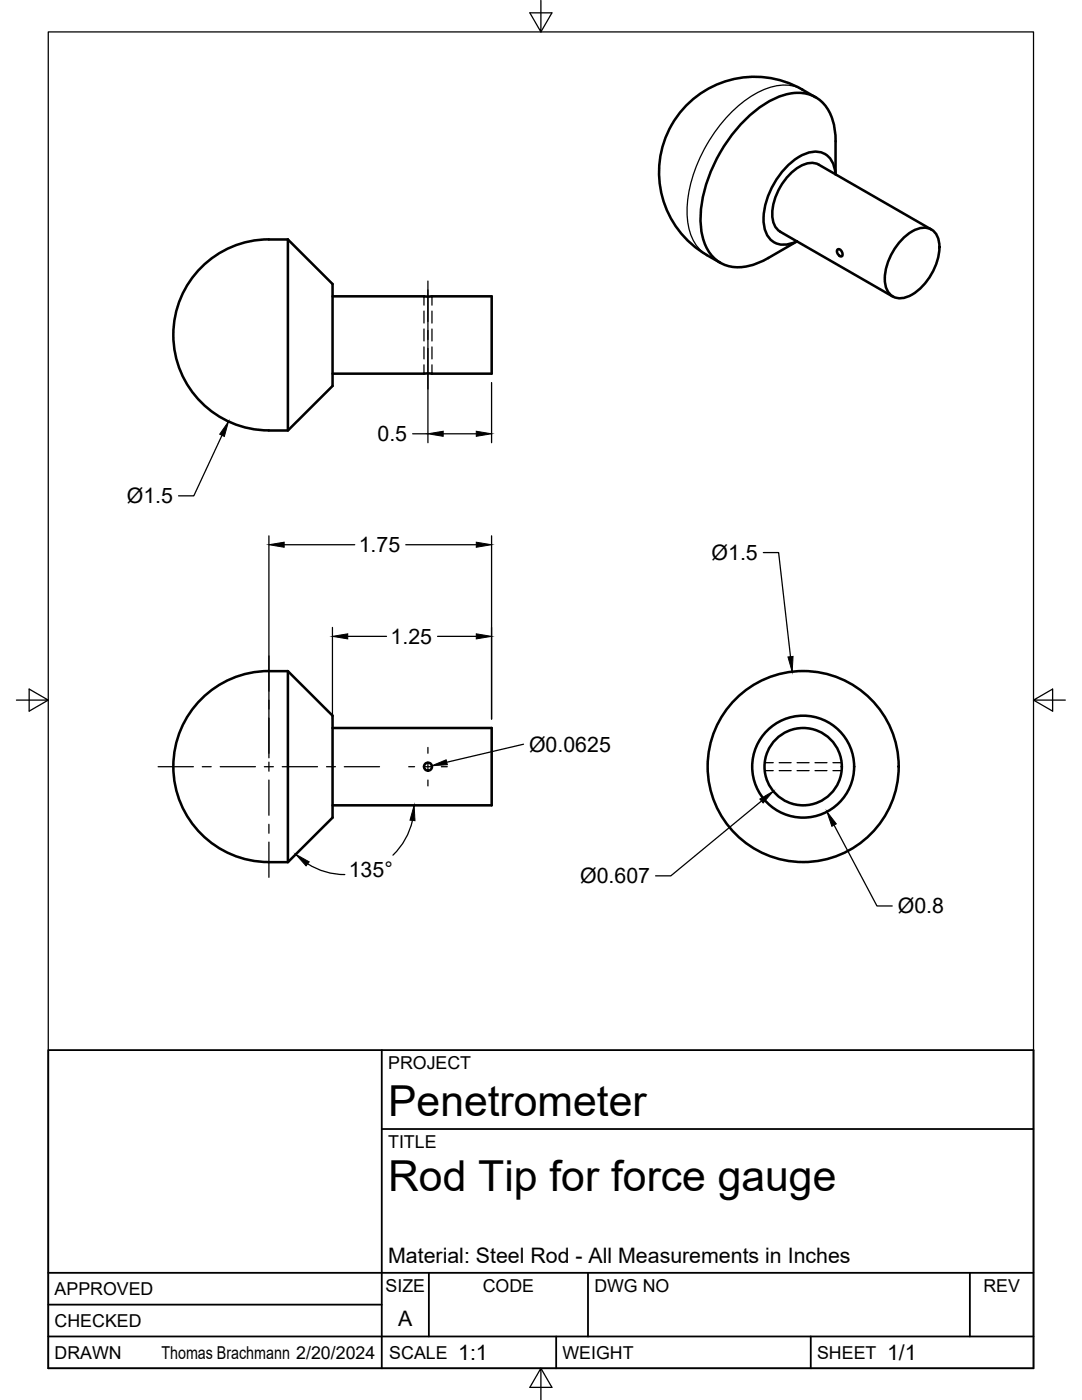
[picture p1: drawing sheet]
<svg xmlns="http://www.w3.org/2000/svg" width="216mm" height="279mm" viewBox="0 0 216 279" stroke-linecap="round" stroke-linejoin="round" font-family="sans-serif">
<!-- layer: Visible -->
<g fill="none" stroke="#000" stroke-width=".51">
<path d="M162.8 19.4a21.2 21.2 0 0 0-12.4-4.1 19.1 19.1 0 0 0-18.3 14.2 19.1 19.1 0 0 0 9 21.4M166.7 34.8a4.3 4.3 0 0 0-3.5-4.5 8.3 8.3 0 0 0-6.5 3.3 15.4 15.4 0 0 0-4.3 11.1 4.1 4.1 0 0 0 5.6 3.9l1-.5M166.7 34.8v-6.6a10 10 0 0 0-3.3-8.4 8.3 8.3 0 0 0-8.3-.4 26.9 26.9 0 0 0-12.9 13.9 22.7 22.7 0 0 0-2.1 13.7 7.4 7.4 0 0 0 6.2 6.3 11.5 11.5 0 0 0 7-1.8l5.7-3.3M40.2 53.4a19 19 0 0 1 13.4-5.6h3.8l9 8.9v20.3l-9 8.9a25.8 25.8 0 0 1-10.4-1.2 19.1 19.1 0 0 1-6.8-31.3zM57.4 47.8v38.1M66.4 59.1h31.7v15.5h-31.7M141 50.9l2.7 1.6M167.1 49.8a.85 .85 0 0 1 .9 .4 .85 .85 0 0 1-.1 1l-.5-.2a.89 .89 0 0 1-.3-1.2zM180.4 47.4a5.5 5.5 0 0 1 4.8-1.9 3.5 3.5 0 0 1 2.3 3.8 11.7 11.7 0 0 1-6.4 9.9 3.1 3.1 0 0 1-4.5-2.6 11.7 11.7 0 0 1 3.8-9.2zM185.8 45.8l-22.4-12.9a4.4 4.4 0 0 0-4.7 .9 11.8 11.8 0 0 0-4.5 9.8 3.4 3.4 0 0 0 1.5 2.6l22.4 13M40.2 139.5a19 19 0 0 1 13.4-5.6h3.8l9 8.9v20.4l-9 8.9a25.8 25.8 0 0 1-10.4-1.2 19.1 19.1 0 0 1-6.8-31.4zM57.4 133.9v38.2"/>
<path d="M66.4 145.3h31.7v15.4h-31.7"/>
<circle cx="85.4" cy="153" r=".79"/>
<circle cx="160.3" cy="153" r="19.1"/>
<circle cx="160.3" cy="153" r="10.2"/>
<circle cx="160.3" cy="153" r="7.7"/>
</g>
<!-- layer: Hidden -->
<g fill="none" stroke="#000" stroke-width=".25">
<path d="M84.6 59.1v1.8M86.2 59.1v1.8M84.6 62.1v2.4M84.6 65.7v2.4M84.6 69.2v2.4M84.6 72.8v1.8M86.2 62.1v2.4M86.2 65.7v2.4M86.2 69.2v2.4M86.2 72.8v1.8M152.6 153.8h1.7M152.6 152.2h1.7"/>
<path d="M155.5 153.8h2.4M155.5 152.2h2.4M159 153.8h2.4M159 152.2h2.4M162.6 153.8h2.4M162.6 152.2h2.4M166.2 153.8h1.7M166.2 152.2h1.7"/>
</g>
<!-- layer: Visible Narrow -->
<path d="M160.1 17.9a8.7 8.7 0 0 0-8.3 .2 27.6 27.6 0 0 0-12.5 14.2 21.8 21.8 0 0 0-1.6 14 7.8 7.8 0 0 0 3.4 4.6" fill="none" stroke="#000" stroke-width=".25"/>
<!-- layer: Border -->
<path d="M9.6 6.4h196.6v266.7h-196.6zM107.9 0v6.4l-2.2-3.8h4.4l-2.2 3.8M3.3 139.7h6.3l-3.8-2.2v4.4l3.8-2.2M206.2 139.7l3.8 2.2v-4.4l-3.8 2.2h6.4M107.9 273.1l2.2 3.8h-4.4l2.2-3.8v6.3" fill="none" stroke="#000" stroke-width=".25"/>
<!-- layer: Titleblock -->
<path d="M9.6 209.6h196.6v63.5h-196.6zM76.2 209.6v63.5M76.2 225.3h130M9.6 254h196.6M85.6 254v12.7M117.3 254v12.7M193.5 254v12.7M9.6 266.7h196.6M9.6 260.4h66.6M111 266.7v6.4M161.8 266.7v6.4" fill="none" stroke="#000" stroke-width=".36"/>
<!-- layer: FD_Dimensions -->
<g fill="none" stroke="#000" stroke-width=".25">
<path d="M85.4 57.9v30.4M98.1 76.3v12M44.3 86.9l-5.6 12.1h-3.1M82.3 86.6h3.1M88.4 86.6h6.6M53.7 106.9v44.3M56.7 108.7h14.1M81 108.7h14M98.1 106.9v36.6M152.3 110.3h3.1l2.3 20.7M66.3 125.2v18.3M69.4 127h7.7"/>
<path d="M87.3 127h7.7M104.5 148.5l-15.4 3.6M152 159.9l-18.1 14.9h-3.1M61.4 172.4a13.8 13.8 0 0 0 7.4 2.1M82.3 163.7a13.8 13.8 0 0 1-3.9 7M166.4 164.7l8.6 16.1h3"/>
</g>
<g fill="#000" stroke="#000" stroke-width=".2">
<path d="M45.6 84.1l-.8 3-1-.4zM85.4 86.6l3-.5v1zM95 86.1l3.1 .5-3.1 .5zM53.7 108.7l3-.5v1zM95 108.2l3.1 .5-3.1 .5zM66.3 127l3.1-.5v1zM95 126.5l3.1 .5-3.1 .5zM157.2 131.1l1-.1-.1 3.1zM86.2 152.8l2.8-1.2 .3 1zM151.6 159.5l2.7-1.6-2 2.4zM59 170.5l2.7 1.5-.6 .8zM82.6 160.7l.2 3.1-1-.1z"/>
<path d="M165 162l1.9 2.4-.9 .5z"/>
</g>
<!-- layer: Smart Centers -->
<g fill="none" stroke="#000" stroke-width=".25">
<path d="M85.4 56.1v8.1M85.4 66v1.8M85.4 69.5v8.1M53.7 130.9v7M53.7 139.7v1.8M31.6 153h7M40.4 153h1.7M43.9 153h7.1M52.7 153h1.8M53.7 143.3v7M53.7 152.1v1.8M53.7 155.7v7"/>
<path d="M56.3 153h7.1M65.2 153h1.7M68.7 153h7M81.6 153h1.1M84.5 153h1.8M85.4 149.2v1.1M85.4 152.1v1.8M85.4 155.7v1.1M88.1 153h1.1M53.7 164.5v1.8M53.7 168.1v7"/>
</g>
<g font-size="8.5">
<text x="77.4" y="222.8">Penetrometer</text>
<text x="77.4" y="237.8">Rod Tip for force gauge</text>
</g>
<g font-size="4.3">
<text x="75.3" y="88.1">0.5</text>
<text x="25.3" y="100.4">Ø1.5</text>
<text x="71.6" y="110.2">1.75</text>
<text x="142" y="111.7">Ø1.5</text>
<text x="77.9" y="128.5">1.25</text>
<text x="105.6" y="150">Ø0.0625</text>
<text x="69.6" y="175">135°</text>
<text x="115.8" y="176.3">Ø0.607</text>
<text x="179.1" y="182.3">Ø0.8</text>
<text x="77.4" y="252">Material: Steel Rod - All Measurements in Inches</text>
<text x="79.5" y="264.5">A</text>
<text x="91.4" y="271.4">1:1</text>
<text x="177" y="271.4">1/1</text>
</g>
<g font-size="3.5">
<text x="77.4" y="213.4">PROJECT</text>
<text x="77.4" y="229.1">TITLE</text>
<text x="76.9" y="257.8">SIZE</text>
<text x="96.3" y="257.8">CODE</text>
<text x="118.6" y="257.8">DWG NO</text>
<text x="196.2" y="257.8">REV</text>
<text x="10.9" y="258.5">APPROVED</text>
<text x="10.9" y="264.8">CHECKED</text>
<text x="10.9" y="271.2">DRAWN</text>
<text x="32.2" y="271.2">Thomas Brachmann 2/20/2024</text>
<text x="77.7" y="271.2">SCALE</text>
<text x="112.2" y="271.2">WEIGHT</text>
<text x="163" y="271.2">SHEET</text>
</g>
</svg>
